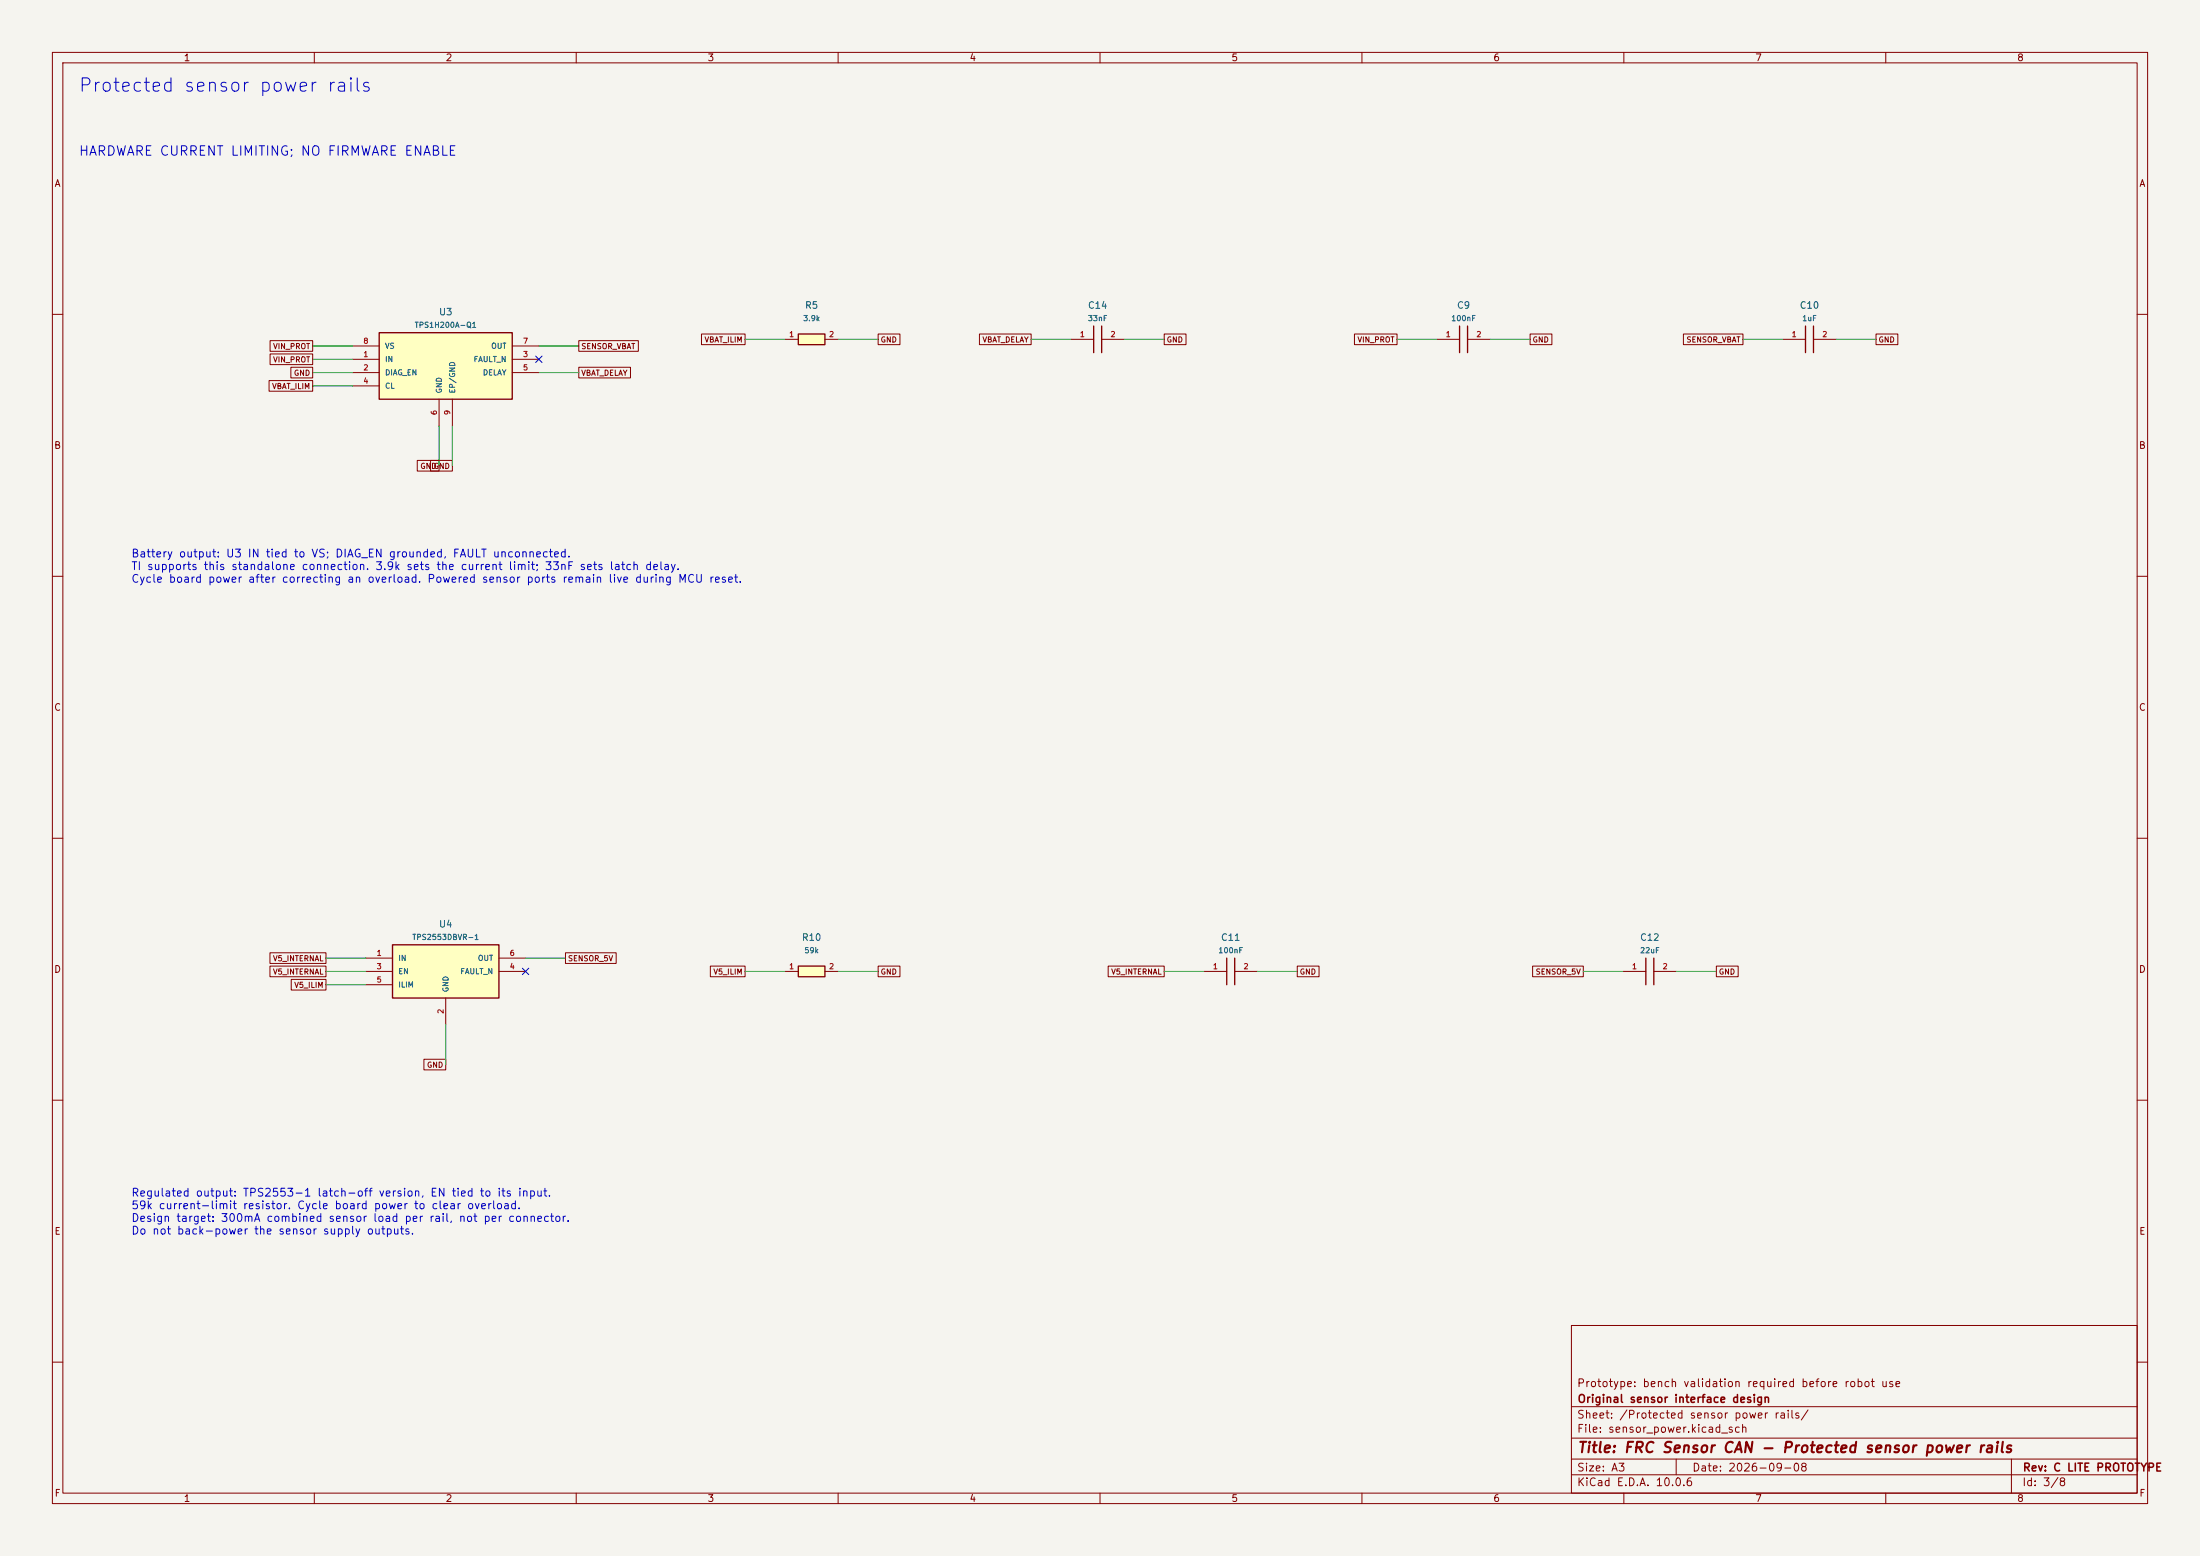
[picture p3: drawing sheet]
(kicad_sch (version 20250114) (generator "eeschema") (paper "A3")
(title_block (title "FRC Sensor CAN - Protected sensor power rails") (date "2026-09-08") (rev "C LITE PROTOTYPE") (company "Original sensor interface design") (comment 1 "Prototype: bench validation required before robot use"))
(lib_symbols
(symbol "FRC_Sensor_CAN:C" (pin_names (offset 1.016)) (in_bom yes) (on_board yes)
(property "Reference" "C" (at 0 10 0) (effects (font (size 1.27 1.27))))
(property "Value" "C" (at 0 7 0) (effects (font (size 1.27 1.27))))
(property "Footprint" "" (at 0 0 0) (effects (font (size 1.27 1.27)) (hide yes)))
(property "Datasheet" "" (at 0 0 0) (effects (font (size 1.27 1.27)) (hide yes)))
(symbol "C_1_1" (polyline (pts (xy -0.762 -2.54) (xy -0.762 2.54)) (stroke (width 0.254) (type default)) (fill (type none)))(polyline (pts (xy 0.762 -2.54) (xy 0.762 2.54)) (stroke (width 0.254) (type default)) (fill (type none)))
(pin passive line (at -5.08 0 0) (length 4.318) (name "" (effects (font (size 1.016 1.016)))) (number "1" (effects (font (size 1.016 1.016)))))
(pin passive line (at 5.08 0 180) (length 4.318) (name "" (effects (font (size 1.016 1.016)))) (number "2" (effects (font (size 1.016 1.016)))))))
(symbol "FRC_Sensor_CAN:HSD" (pin_names (offset 1.016)) (in_bom yes) (on_board yes)
(property "Reference" "U" (at 0 10 0) (effects (font (size 1.27 1.27))))
(property "Value" "HSD" (at 0 7 0) (effects (font (size 1.27 1.27))))
(property "Footprint" "" (at 0 0 0) (effects (font (size 1.27 1.27)) (hide yes)))
(property "Datasheet" "" (at 0 0 0) (effects (font (size 1.27 1.27)) (hide yes)))
(symbol "HSD_1_1" (rectangle (start -12.7 6.35) (end 12.7 -6.35) (stroke (width .254) (type default)) (fill (type background)))
(pin power_in line (at -17.78 3.81 0) (length 5.08) (name "VS" (effects (font (size 1.016 1.016)))) (number "8" (effects (font (size 1.016 1.016)))))
(pin input line (at -17.78 1.27 0) (length 5.08) (name "IN" (effects (font (size 1.016 1.016)))) (number "1" (effects (font (size 1.016 1.016)))))
(pin input line (at -17.78 -1.27 0) (length 5.08) (name "DIAG_EN" (effects (font (size 1.016 1.016)))) (number "2" (effects (font (size 1.016 1.016)))))
(pin passive line (at -17.78 -3.81 0) (length 5.08) (name "CL" (effects (font (size 1.016 1.016)))) (number "4" (effects (font (size 1.016 1.016)))))
(pin power_out line (at 17.78 3.81 180) (length 5.08) (name "OUT" (effects (font (size 1.016 1.016)))) (number "7" (effects (font (size 1.016 1.016)))))
(pin open_collector line (at 17.78 1.27 180) (length 5.08) (name "FAULT_N" (effects (font (size 1.016 1.016)))) (number "3" (effects (font (size 1.016 1.016)))))
(pin passive line (at 17.78 -1.27 180) (length 5.08) (name "DELAY" (effects (font (size 1.016 1.016)))) (number "5" (effects (font (size 1.016 1.016)))))
(pin power_in line (at -1.27 -11.43 90) (length 5.08) (name "GND" (effects (font (size 1.016 1.016)))) (number "6" (effects (font (size 1.016 1.016)))))
(pin passive line (at 1.27 -11.43 90) (length 5.08) (name "EP/GND" (effects (font (size 1.016 1.016)))) (number "9" (effects (font (size 1.016 1.016)))))))
(symbol "FRC_Sensor_CAN:LOADSW" (pin_names (offset 1.016)) (in_bom yes) (on_board yes)
(property "Reference" "U" (at 0 10 0) (effects (font (size 1.27 1.27))))
(property "Value" "LOADSW" (at 0 7 0) (effects (font (size 1.27 1.27))))
(property "Footprint" "" (at 0 0 0) (effects (font (size 1.27 1.27)) (hide yes)))
(property "Datasheet" "" (at 0 0 0) (effects (font (size 1.27 1.27)) (hide yes)))
(symbol "LOADSW_1_1" (rectangle (start -10.16 5.08) (end 10.16 -5.08) (stroke (width .254) (type default)) (fill (type background)))
(pin power_in line (at -15.24 2.54 0) (length 5.08) (name "IN" (effects (font (size 1.016 1.016)))) (number "1" (effects (font (size 1.016 1.016)))))
(pin input line (at -15.24 0 0) (length 5.08) (name "EN" (effects (font (size 1.016 1.016)))) (number "3" (effects (font (size 1.016 1.016)))))
(pin passive line (at -15.24 -2.54 0) (length 5.08) (name "ILIM" (effects (font (size 1.016 1.016)))) (number "5" (effects (font (size 1.016 1.016)))))
(pin power_out line (at 15.24 2.54 180) (length 5.08) (name "OUT" (effects (font (size 1.016 1.016)))) (number "6" (effects (font (size 1.016 1.016)))))
(pin open_collector line (at 15.24 0 180) (length 5.08) (name "FAULT_N" (effects (font (size 1.016 1.016)))) (number "4" (effects (font (size 1.016 1.016)))))
(pin power_in line (at 0 -10.16 90) (length 5.08) (name "GND" (effects (font (size 1.016 1.016)))) (number "2" (effects (font (size 1.016 1.016)))))))
(symbol "FRC_Sensor_CAN:R" (pin_names (offset 1.016)) (in_bom yes) (on_board yes)
(property "Reference" "R" (at 0 10 0) (effects (font (size 1.27 1.27))))
(property "Value" "R" (at 0 7 0) (effects (font (size 1.27 1.27))))
(property "Footprint" "" (at 0 0 0) (effects (font (size 1.27 1.27)) (hide yes)))
(property "Datasheet" "" (at 0 0 0) (effects (font (size 1.27 1.27)) (hide yes)))
(symbol "R_1_1" (rectangle (start -2.54 1.016) (end 2.54 -1.016) (stroke (width .254) (type default)) (fill (type background)))
(pin passive line (at -5.08 0 0) (length 2.54) (name "" (effects (font (size 1.016 1.016)))) (number "1" (effects (font (size 1.016 1.016)))))
(pin passive line (at 5.08 0 180) (length 2.54) (name "" (effects (font (size 1.016 1.016)))) (number "2" (effects (font (size 1.016 1.016))))))))
(text "Protected sensor power rails" (at 15 15 0) (effects (font (size 2.54 2.54)) (justify left top)))
(text "HARDWARE CURRENT LIMITING; NO FIRMWARE ENABLE" (at 15 28 0) (effects (font (size 1.8 1.8)) (justify left top)))
(wire (pts (xy 67.31 66.04) (xy 59.69 66.04)) (stroke (width 0) (type default)))
(global_label "VIN_PROT" (shape passive) (at 59.69 66.04 0) (effects (font (size 1.016 1.016)) (justify right)) (property "Intersheetrefs" "${INTERSHEET_REFS}" (at 59.69 66.04 0) (effects (font (size 1.27 1.27)) (hide yes))))
(wire (pts (xy 67.31 68.58) (xy 59.69 68.58)) (stroke (width 0) (type default)))
(global_label "VIN_PROT" (shape passive) (at 59.69 68.58 0) (effects (font (size 1.016 1.016)) (justify right)) (property "Intersheetrefs" "${INTERSHEET_REFS}" (at 59.69 68.58 0) (effects (font (size 1.27 1.27)) (hide yes))))
(wire (pts (xy 67.31 71.12) (xy 59.69 71.12)) (stroke (width 0) (type default)))
(global_label "GND" (shape passive) (at 59.69 71.12 0) (effects (font (size 1.016 1.016)) (justify right)) (property "Intersheetrefs" "${INTERSHEET_REFS}" (at 59.69 71.12 0) (effects (font (size 1.27 1.27)) (hide yes))))
(wire (pts (xy 67.31 73.66) (xy 59.69 73.66)) (stroke (width 0) (type default)))
(global_label "VBAT_ILIM" (shape passive) (at 59.69 73.66 0) (effects (font (size 1.016 1.016)) (justify right)) (property "Intersheetrefs" "${INTERSHEET_REFS}" (at 59.69 73.66 0) (effects (font (size 1.27 1.27)) (hide yes))))
(wire (pts (xy 102.87 66.04) (xy 110.49 66.04)) (stroke (width 0) (type default)))
(global_label "SENSOR_VBAT" (shape passive) (at 110.49 66.04 180) (effects (font (size 1.016 1.016)) (justify left)) (property "Intersheetrefs" "${INTERSHEET_REFS}" (at 110.49 66.04 0) (effects (font (size 1.27 1.27)) (hide yes))))
(no_connect (at 102.87 68.58))
(wire (pts (xy 102.87 71.12) (xy 110.49 71.12)) (stroke (width 0) (type default)))
(global_label "VBAT_DELAY" (shape passive) (at 110.49 71.12 180) (effects (font (size 1.016 1.016)) (justify left)) (property "Intersheetrefs" "${INTERSHEET_REFS}" (at 110.49 71.12 0) (effects (font (size 1.27 1.27)) (hide yes))))
(wire (pts (xy 83.82 81.28) (xy 83.82 88.9)) (stroke (width 0) (type default)))
(global_label "GND" (shape passive) (at 83.82 88.9 0) (effects (font (size 1.016 1.016)) (justify right)) (property "Intersheetrefs" "${INTERSHEET_REFS}" (at 83.82 88.9 0) (effects (font (size 1.27 1.27)) (hide yes))))
(wire (pts (xy 86.36 81.28) (xy 86.36 88.9)) (stroke (width 0) (type default)))
(global_label "GND" (shape passive) (at 86.36 88.9 0) (effects (font (size 1.016 1.016)) (justify right)) (property "Intersheetrefs" "${INTERSHEET_REFS}" (at 86.36 88.9 0) (effects (font (size 1.27 1.27)) (hide yes))))
(symbol (lib_id "FRC_Sensor_CAN:HSD") (at 85.09 69.85 0) (unit 1) (in_bom yes) (on_board yes) (dnp no) (property "Reference" "U3" (at 85.09 59.54 0) (effects (font (size 1.27 1.27))))(property "Value" "TPS1H200A-Q1" (at 85.09 62.04 0) (effects (font (size 1.016 1.016))))(property "Footprint" "FRC_Sensor_CAN:TI_DGN0008K_HVSSOP8_EP" (at 85.09 69.85 0) (effects (font (size 1.27 1.27)) (hide yes)))(property "Datasheet" "" (at 85.09 69.85 0) (effects (font (size 1.27 1.27)) (hide yes)))(property "MPN" "TPS1H200AQDGNRQ1" (at 85.09 69.85 0) (effects (font (size 1.27 1.27)) (hide yes)))(property "Notes" "Standalone battery current limiter, IN tied to VS as TI section 6.3.3; diagnostics disabled. 33 nF latch delay. Reset overload by cycling board power." (at 85.09 69.85 0) (effects (font (size 1.27 1.27)) (hide yes)))(pin "8")(pin "1")(pin "2")(pin "4")(pin "7")(pin "3")(pin "5")(pin "6")(pin "9") )
(wire (pts (xy 69.85 182.88) (xy 62.23 182.88)) (stroke (width 0) (type default)))
(global_label "V5_INTERNAL" (shape passive) (at 62.23 182.88 0) (effects (font (size 1.016 1.016)) (justify right)) (property "Intersheetrefs" "${INTERSHEET_REFS}" (at 62.23 182.88 0) (effects (font (size 1.27 1.27)) (hide yes))))
(wire (pts (xy 69.85 185.42) (xy 62.23 185.42)) (stroke (width 0) (type default)))
(global_label "V5_INTERNAL" (shape passive) (at 62.23 185.42 0) (effects (font (size 1.016 1.016)) (justify right)) (property "Intersheetrefs" "${INTERSHEET_REFS}" (at 62.23 185.42 0) (effects (font (size 1.27 1.27)) (hide yes))))
(wire (pts (xy 69.85 187.96) (xy 62.23 187.96)) (stroke (width 0) (type default)))
(global_label "V5_ILIM" (shape passive) (at 62.23 187.96 0) (effects (font (size 1.016 1.016)) (justify right)) (property "Intersheetrefs" "${INTERSHEET_REFS}" (at 62.23 187.96 0) (effects (font (size 1.27 1.27)) (hide yes))))
(wire (pts (xy 100.33 182.88) (xy 107.95 182.88)) (stroke (width 0) (type default)))
(global_label "SENSOR_5V" (shape passive) (at 107.95 182.88 180) (effects (font (size 1.016 1.016)) (justify left)) (property "Intersheetrefs" "${INTERSHEET_REFS}" (at 107.95 182.88 0) (effects (font (size 1.27 1.27)) (hide yes))))
(no_connect (at 100.33 185.42))
(wire (pts (xy 85.09 195.58) (xy 85.09 203.2)) (stroke (width 0) (type default)))
(global_label "GND" (shape passive) (at 85.09 203.2 0) (effects (font (size 1.016 1.016)) (justify right)) (property "Intersheetrefs" "${INTERSHEET_REFS}" (at 85.09 203.2 0) (effects (font (size 1.27 1.27)) (hide yes))))
(symbol (lib_id "FRC_Sensor_CAN:LOADSW") (at 85.09 185.42000000000002 0) (unit 1) (in_bom yes) (on_board yes) (dnp no) (property "Reference" "U4" (at 85.09 176.38 0) (effects (font (size 1.27 1.27))))(property "Value" "TPS2553DBVR-1" (at 85.09 178.88 0) (effects (font (size 1.016 1.016))))(property "Footprint" "FRC_Sensor_CAN:SOT-23-6" (at 85.09 185.42 0) (effects (font (size 1.27 1.27)) (hide yes)))(property "Datasheet" "" (at 85.09 185.42 0) (effects (font (size 1.27 1.27)) (hide yes)))(property "MPN" "TPS2553DBVR-1" (at 85.09 185.42 0) (effects (font (size 1.27 1.27)) (hide yes)))(property "Notes" "TPS2553-1 LATCH-OFF version. Always enabled, hardware current limit. Reset overload by cycling board power." (at 85.09 185.42 0) (effects (font (size 1.27 1.27)) (hide yes)))(pin "1")(pin "3")(pin "5")(pin "6")(pin "4")(pin "2") )
(wire (pts (xy 149.86 64.77) (xy 142.24 64.77)) (stroke (width 0) (type default)))
(global_label "VBAT_ILIM" (shape passive) (at 142.24 64.77 0) (effects (font (size 1.016 1.016)) (justify right)) (property "Intersheetrefs" "${INTERSHEET_REFS}" (at 142.24 64.77 0) (effects (font (size 1.27 1.27)) (hide yes))))
(wire (pts (xy 160.02 64.77) (xy 167.64 64.77)) (stroke (width 0) (type default)))
(global_label "GND" (shape passive) (at 167.64 64.77 180) (effects (font (size 1.016 1.016)) (justify left)) (property "Intersheetrefs" "${INTERSHEET_REFS}" (at 167.64 64.77 0) (effects (font (size 1.27 1.27)) (hide yes))))
(symbol (lib_id "FRC_Sensor_CAN:R") (at 154.94 64.77 0) (unit 1) (in_bom yes) (on_board yes) (dnp no) (property "Reference" "R5" (at 154.94 58.27 0) (effects (font (size 1.27 1.27))))(property "Value" "3.9k" (at 154.94 60.77 0) (effects (font (size 1.016 1.016))))(property "Footprint" "FRC_Sensor_CAN:R_0805_2012Metric" (at 154.94 64.77 0) (effects (font (size 1.27 1.27)) (hide yes)))(property "Datasheet" "" (at 154.94 64.77 0) (effects (font (size 1.27 1.27)) (hide yes)))(property "MPN" "RC0805FR-073K9L" (at 154.94 64.77 0) (effects (font (size 1.27 1.27)) (hide yes)))(property "Notes" "" (at 154.94 64.77 0) (effects (font (size 1.27 1.27)) (hide yes)))(pin "1")(pin "2") )
(wire (pts (xy 204.47 64.77) (xy 196.85 64.77)) (stroke (width 0) (type default)))
(global_label "VBAT_DELAY" (shape passive) (at 196.85 64.77 0) (effects (font (size 1.016 1.016)) (justify right)) (property "Intersheetrefs" "${INTERSHEET_REFS}" (at 196.85 64.77 0) (effects (font (size 1.27 1.27)) (hide yes))))
(wire (pts (xy 214.63 64.77) (xy 222.25 64.77)) (stroke (width 0) (type default)))
(global_label "GND" (shape passive) (at 222.25 64.77 180) (effects (font (size 1.016 1.016)) (justify left)) (property "Intersheetrefs" "${INTERSHEET_REFS}" (at 222.25 64.77 0) (effects (font (size 1.27 1.27)) (hide yes))))
(symbol (lib_id "FRC_Sensor_CAN:C") (at 209.55 64.77 0) (unit 1) (in_bom yes) (on_board yes) (dnp no) (property "Reference" "C14" (at 209.55 58.27 0) (effects (font (size 1.27 1.27))))(property "Value" "33nF" (at 209.55 60.77 0) (effects (font (size 1.016 1.016))))(property "Footprint" "FRC_Sensor_CAN:C_0805_2012Metric" (at 209.55 64.77 0) (effects (font (size 1.27 1.27)) (hide yes)))(property "Datasheet" "" (at 209.55 64.77 0) (effects (font (size 1.27 1.27)) (hide yes)))(property "MPN" "CC0805KRX7R9BB333" (at 209.55 64.77 0) (effects (font (size 1.27 1.27)) (hide yes)))(property "Notes" "Hardware latch-off after ~11ms in current limit; allows sensor inrush; no automatic retry." (at 209.55 64.77 0) (effects (font (size 1.27 1.27)) (hide yes)))(pin "1")(pin "2") )
(wire (pts (xy 274.32 64.77) (xy 266.7 64.77)) (stroke (width 0) (type default)))
(global_label "VIN_PROT" (shape passive) (at 266.7 64.77 0) (effects (font (size 1.016 1.016)) (justify right)) (property "Intersheetrefs" "${INTERSHEET_REFS}" (at 266.7 64.77 0) (effects (font (size 1.27 1.27)) (hide yes))))
(wire (pts (xy 284.48 64.77) (xy 292.1 64.77)) (stroke (width 0) (type default)))
(global_label "GND" (shape passive) (at 292.1 64.77 180) (effects (font (size 1.016 1.016)) (justify left)) (property "Intersheetrefs" "${INTERSHEET_REFS}" (at 292.1 64.77 0) (effects (font (size 1.27 1.27)) (hide yes))))
(symbol (lib_id "FRC_Sensor_CAN:C") (at 279.4 64.77 0) (unit 1) (in_bom yes) (on_board yes) (dnp no) (property "Reference" "C9" (at 279.4 58.27 0) (effects (font (size 1.27 1.27))))(property "Value" "100nF" (at 279.4 60.77 0) (effects (font (size 1.016 1.016))))(property "Footprint" "FRC_Sensor_CAN:C_0805_2012Metric" (at 279.4 64.77 0) (effects (font (size 1.27 1.27)) (hide yes)))(property "Datasheet" "" (at 279.4 64.77 0) (effects (font (size 1.27 1.27)) (hide yes)))(property "MPN" "CC0805KRX7R9BB104" (at 279.4 64.77 0) (effects (font (size 1.27 1.27)) (hide yes)))(property "Notes" "" (at 279.4 64.77 0) (effects (font (size 1.27 1.27)) (hide yes)))(pin "1")(pin "2") )
(wire (pts (xy 340.36 64.77) (xy 332.74 64.77)) (stroke (width 0) (type default)))
(global_label "SENSOR_VBAT" (shape passive) (at 332.74 64.77 0) (effects (font (size 1.016 1.016)) (justify right)) (property "Intersheetrefs" "${INTERSHEET_REFS}" (at 332.74 64.77 0) (effects (font (size 1.27 1.27)) (hide yes))))
(wire (pts (xy 350.52 64.77) (xy 358.14 64.77)) (stroke (width 0) (type default)))
(global_label "GND" (shape passive) (at 358.14 64.77 180) (effects (font (size 1.016 1.016)) (justify left)) (property "Intersheetrefs" "${INTERSHEET_REFS}" (at 358.14 64.77 0) (effects (font (size 1.27 1.27)) (hide yes))))
(symbol (lib_id "FRC_Sensor_CAN:C") (at 345.44 64.77 0) (unit 1) (in_bom yes) (on_board yes) (dnp no) (property "Reference" "C10" (at 345.44 58.27 0) (effects (font (size 1.27 1.27))))(property "Value" "1uF" (at 345.44 60.77 0) (effects (font (size 1.016 1.016))))(property "Footprint" "FRC_Sensor_CAN:C_0805_2012Metric" (at 345.44 64.77 0) (effects (font (size 1.27 1.27)) (hide yes)))(property "Datasheet" "" (at 345.44 64.77 0) (effects (font (size 1.27 1.27)) (hide yes)))(property "MPN" "CC0805KKX7R9BB105" (at 345.44 64.77 0) (effects (font (size 1.27 1.27)) (hide yes)))(property "Notes" "" (at 345.44 64.77 0) (effects (font (size 1.27 1.27)) (hide yes)))(pin "1")(pin "2") )
(wire (pts (xy 149.86 185.42) (xy 142.24 185.42)) (stroke (width 0) (type default)))
(global_label "V5_ILIM" (shape passive) (at 142.24 185.42 0) (effects (font (size 1.016 1.016)) (justify right)) (property "Intersheetrefs" "${INTERSHEET_REFS}" (at 142.24 185.42 0) (effects (font (size 1.27 1.27)) (hide yes))))
(wire (pts (xy 160.02 185.42) (xy 167.64 185.42)) (stroke (width 0) (type default)))
(global_label "GND" (shape passive) (at 167.64 185.42 180) (effects (font (size 1.016 1.016)) (justify left)) (property "Intersheetrefs" "${INTERSHEET_REFS}" (at 167.64 185.42 0) (effects (font (size 1.27 1.27)) (hide yes))))
(symbol (lib_id "FRC_Sensor_CAN:R") (at 154.94 185.42000000000002 0) (unit 1) (in_bom yes) (on_board yes) (dnp no) (property "Reference" "R10" (at 154.94 178.92 0) (effects (font (size 1.27 1.27))))(property "Value" "59k" (at 154.94 181.42 0) (effects (font (size 1.016 1.016))))(property "Footprint" "FRC_Sensor_CAN:R_0805_2012Metric" (at 154.94 185.42 0) (effects (font (size 1.27 1.27)) (hide yes)))(property "Datasheet" "" (at 154.94 185.42 0) (effects (font (size 1.27 1.27)) (hide yes)))(property "MPN" "RC0805FR-0759KL" (at 154.94 185.42 0) (effects (font (size 1.27 1.27)) (hide yes)))(property "Notes" "" (at 154.94 185.42 0) (effects (font (size 1.27 1.27)) (hide yes)))(pin "1")(pin "2") )
(wire (pts (xy 229.87 185.42) (xy 222.25 185.42)) (stroke (width 0) (type default)))
(global_label "V5_INTERNAL" (shape passive) (at 222.25 185.42 0) (effects (font (size 1.016 1.016)) (justify right)) (property "Intersheetrefs" "${INTERSHEET_REFS}" (at 222.25 185.42 0) (effects (font (size 1.27 1.27)) (hide yes))))
(wire (pts (xy 240.03 185.42) (xy 247.65 185.42)) (stroke (width 0) (type default)))
(global_label "GND" (shape passive) (at 247.65 185.42 180) (effects (font (size 1.016 1.016)) (justify left)) (property "Intersheetrefs" "${INTERSHEET_REFS}" (at 247.65 185.42 0) (effects (font (size 1.27 1.27)) (hide yes))))
(symbol (lib_id "FRC_Sensor_CAN:C") (at 234.95000000000002 185.42000000000002 0) (unit 1) (in_bom yes) (on_board yes) (dnp no) (property "Reference" "C11" (at 234.95 178.92 0) (effects (font (size 1.27 1.27))))(property "Value" "100nF" (at 234.95 181.42 0) (effects (font (size 1.016 1.016))))(property "Footprint" "FRC_Sensor_CAN:C_0805_2012Metric" (at 234.95 185.42 0) (effects (font (size 1.27 1.27)) (hide yes)))(property "Datasheet" "" (at 234.95 185.42 0) (effects (font (size 1.27 1.27)) (hide yes)))(property "MPN" "CC0805KRX7R9BB104" (at 234.95 185.42 0) (effects (font (size 1.27 1.27)) (hide yes)))(property "Notes" "" (at 234.95 185.42 0) (effects (font (size 1.27 1.27)) (hide yes)))(pin "1")(pin "2") )
(wire (pts (xy 309.88 185.42) (xy 302.26 185.42)) (stroke (width 0) (type default)))
(global_label "SENSOR_5V" (shape passive) (at 302.26 185.42 0) (effects (font (size 1.016 1.016)) (justify right)) (property "Intersheetrefs" "${INTERSHEET_REFS}" (at 302.26 185.42 0) (effects (font (size 1.27 1.27)) (hide yes))))
(wire (pts (xy 320.04 185.42) (xy 327.66 185.42)) (stroke (width 0) (type default)))
(global_label "GND" (shape passive) (at 327.66 185.42 180) (effects (font (size 1.016 1.016)) (justify left)) (property "Intersheetrefs" "${INTERSHEET_REFS}" (at 327.66 185.42 0) (effects (font (size 1.27 1.27)) (hide yes))))
(symbol (lib_id "FRC_Sensor_CAN:C") (at 314.96 185.42000000000002 0) (unit 1) (in_bom yes) (on_board yes) (dnp no) (property "Reference" "C12" (at 314.96 178.92 0) (effects (font (size 1.27 1.27))))(property "Value" "22uF" (at 314.96 181.42 0) (effects (font (size 1.016 1.016))))(property "Footprint" "FRC_Sensor_CAN:C_1206_3216Metric" (at 314.96 185.42 0) (effects (font (size 1.27 1.27)) (hide yes)))(property "Datasheet" "" (at 314.96 185.42 0) (effects (font (size 1.27 1.27)) (hide yes)))(property "MPN" "CL31A226KAHNNNE" (at 314.96 185.42 0) (effects (font (size 1.27 1.27)) (hide yes)))(property "Notes" "" (at 314.96 185.42 0) (effects (font (size 1.27 1.27)) (hide yes)))(pin "1")(pin "2") )
(text "Battery output: U3 IN tied to VS; DIAG_EN grounded, FAULT unconnected.\nTI supports this standalone connection. 3.9k sets the current limit; 33nF sets latch delay.\nCycle board power after correcting an overload. Powered sensor ports remain live during MCU reset." (at 25 105 0) (effects (font (size 1.5 1.5)) (justify left top)))
(text "Regulated output: TPS2553-1 latch-off version, EN tied to its input.\n59k current-limit resistor. Cycle board power to clear overload.\nDesign target: 300mA combined sensor load per rail, not per connector.\nDo not back-power the sensor supply outputs." (at 25 227 0) (effects (font (size 1.5 1.5)) (justify left top)))
(embedded_fonts no))
